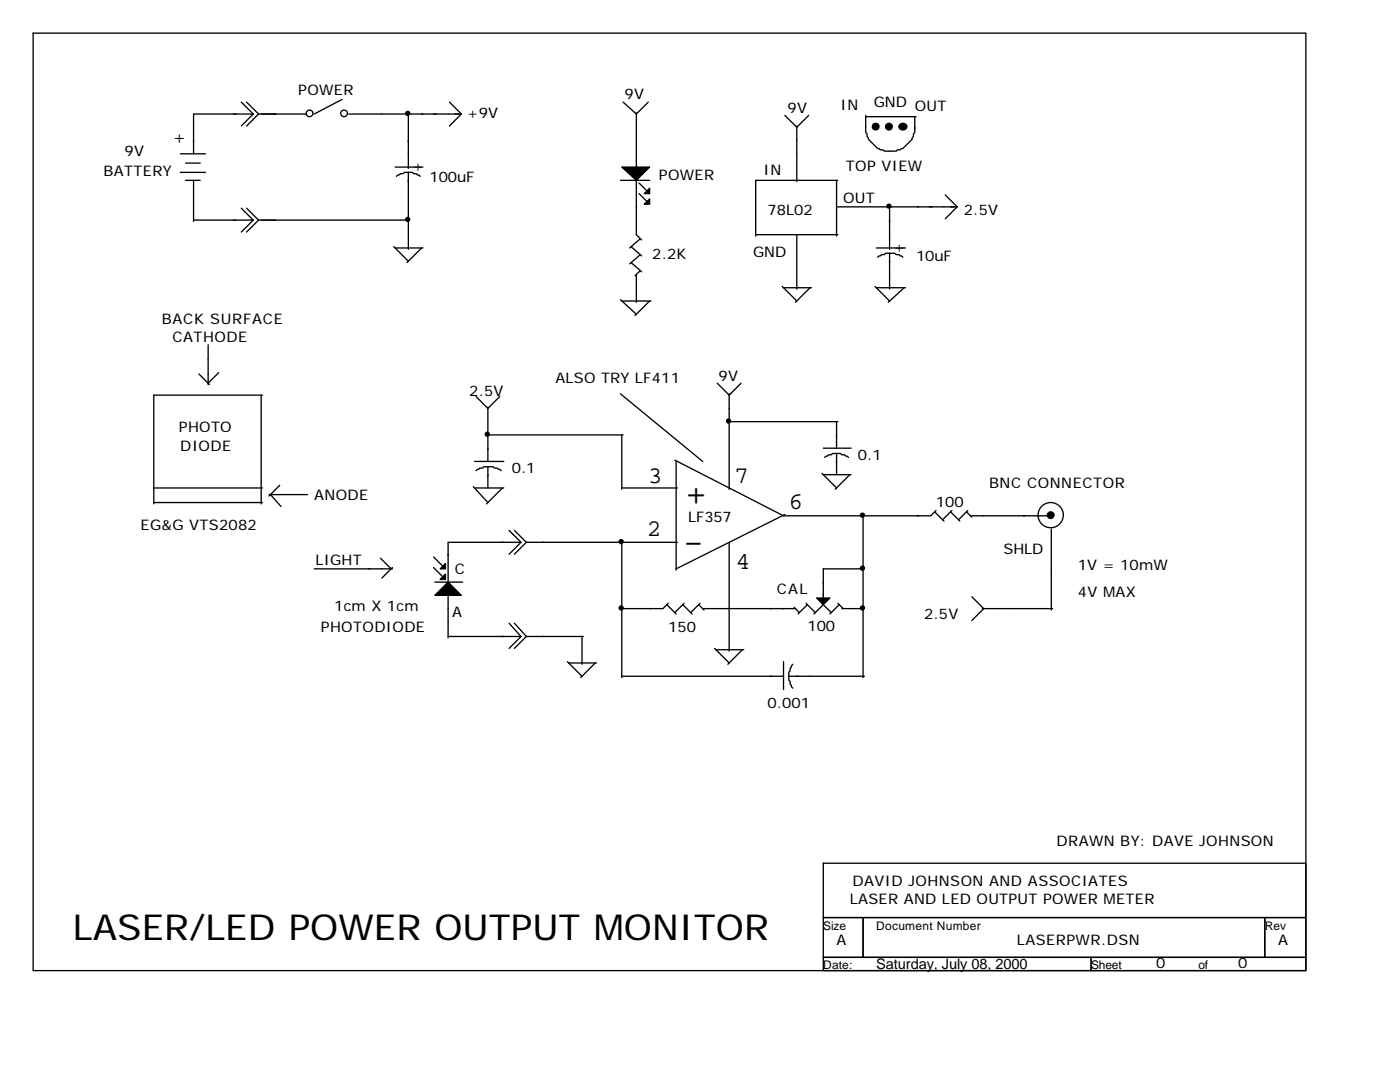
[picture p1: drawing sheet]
<svg xmlns="http://www.w3.org/2000/svg" width="279mm" height="216mm" viewBox="0 0 279 216" stroke-linecap="round" stroke-linejoin="round" font-family="sans-serif">
<g fill="none" stroke="#000" stroke-width=".26">
<path d="M6.6 6.6h254v187.1h-254zM68.3 19.8l-5.6 3M36 30.7h5M36 34.4h5M37 36h3M37 32.5h3M38.6 36v8.2M48.2 20.4l2.3 2.4M49.2 20.4l2.4 2.4M50.5 22.8h-11.9v7.9M50.5 22.8l-2.3 2.3M51.6 22.8h9.5"/>
<path d="M51.6 22.8l-2.4 2.3M62.4 22.5a.66 .66 0 0 0-1-.5 .66 .66 0 0 0 0 1.1 .66 .66 0 0 0 1-.5M69.3 22.5a.66 .66 0 0 0-1-.5 .66 .66 0 0 0 0 1.1 .66 .66 0 0 0 1-.5M69.6 22.8h22.5M78.8 33.3h5.6M81.5 34.4h.8l.2 .3h.6l.2 .2h.3l.3 .3M81.5 34.4h-.8l-.3 .3h-.5l-.3 .2h-.2l-.3 .3M81.5 22.8v10.8M81.5 34.4v15.3M89.7 20.4l2.4 2.4M92.1 22.8l-2.4 2.3M123.8 36h5.8"/>
<path d="M124.4 20.4l2.6 2.4 2.4-2.4M127 22.5v11.1M127 36v10.8l1.1 1.1M127.5 36.5l1.6 1.6M127.5 38.6l1.6 1.6M156.6 23l2.4 2.4 2.4-2.4M159 25.1v11.1M167 36v11.1M167.2 36h-16.4v11.1M172.8 23v3.5l.2 .2v.6l.3 .2v.3l1.9 1.8h.2l.3 .3h.5l.3 .3h2.4l.2-.3h.6l.2-.3h.3l1.8-1.8v-.3l.3-.2v-.6l.3-.2v-1.1M172.8 23.3h10M182.6 23.3v2.4"/>
<path d="M188.6 38.9l2.4 2.4M38.6 43.9h11.9M48.2 41.5l2.3 2.4M49.2 41.5l2.4 2.4M50.5 43.9l-2.3 2.4M51.6 43.9l-2.4 2.4M51.6 43.9h30.2M78.6 49.2l2.9 2.9M78.8 49.5h5.6M84.1 49.5l-2.9 2.9M123.8 59.8l3.2 2.9M125.9 49.2l2.2 1.9"/>
<path d="M125.9 52.4l2.2 1.8M127 54.8v5.5M127.8 47.6l-2.1 1.9M127.8 50.8l-2.1 1.9M127.8 54l-1.1 1M150.8 46.8h16.4M156.1 57.2l2.9 2.9M156.4 57.4h5.5M159 46.8v10.9M161.7 57.4l-3 2.9M167 41.3h24M174.6 57.2l2.9 2.9"/>
<path d="M174.9 57.4h5.8M174.9 49.5h5.8M177.5 50.5h1.1l.3 .3h.5l.8 .5M177.5 50.5h-.8l-.2 .3h-.6l-.7 .5M177.5 41.3v8.4M177.5 50.5v7.2M180.4 57.4l-3.1 2.9M191 41.3l-2.4 2.4M39.7 74.6l2.1 2.1M41.5 68.8v7.9M43.7 74.3l-2.2 2.2M52.1 78.8v21.7"/>
<path d="M52.4 78.8h-21.7v21.7M95 79.1l2.4 2.4 2.3-2.4M123.8 78.6l16.4 13.5M124.1 60.1h5.8M129.6 60.1l-2.9 2.9M143.1 76.5l2.4 2.3 2.4-2.3M145.5 78.6v19M30.7 97.4h21.7M53.7 98.7h7.7M54 98.7l2.1 2.4M55.8 96.8l-2.1 2.2M94.5 97.1l2.9 3.2"/>
<path d="M94.7 97.4h5.8M94.7 92.1h5.8M97.4 93.1h1l.3 .3h.5l.8 .5M97.4 93.1h-.8l-.3 .3h-.5l-.3 .3h-.3l-.2 .2M97.4 81.2v10.9M97.4 93.1v4.3M97.4 86.8h27M100.3 97.4l-3.2 3.1M124.1 97.4h11.1M124.1 86.8v10.8M134.7 91.8l21.7 11.1h29.3l1.1-1M134.9 92.1v21.7"/>
<path d="M145.5 84.1h21.7M164 94.5l3 2.9M164.3 94.7h5.6M164.3 89.4h5.6M167 90.5h.7l.3 .3h.5l.8 .5M167 90.5h-.8l-.3 .3h-.5l-.8 .5M167 84.1v5.3M167 90.5v4.2M169.6 94.7l-2.9 2.9M30.7 100.3h21.7M62.7 113.5h15.6M75.9 111.4l2.2 2.1"/>
<path d="M78.3 113.2l-2.1 2.2M86.5 113.2l1.9 1.9M86.5 111.1l1.9 1.9M86.8 116.2h5.5M89.4 118.5v8.8M101.6 105.8l2.4 2.4M102.7 105.8l2.3 2.4M104 108.2l-2.4 2.4M104 108.2h-14.6v8M105 108.2l-2.3 2.4M105 108.2h30.2M124.1 108.2v27"/>
<path d="M145.5 108.2v21.7M156.6 102.7l-21.7 10.8M172.2 102.9v32.3M172.5 113.5h-8.2v5.8M186.5 102.1l1.9 1.9M189.7 102.1l1.9 1.9M190 101.9l-1.9 1.8M192.9 102.1l1 1.1M193.1 101.9l-1.8 1.8M193.7 102.9h15.6M193.9 119.1l2.4 2.3-2.4 2.4M209.8 105.6v16.1"/>
<path d="M212.2 102.7a2.51 2.51 0 0 0-3.8-2.1 2.51 2.51 0 0 0 0 4.3 2.51 2.51 0 0 0 3.8-2.1M89.4 127h14.6M101.6 124.4l2.4 2.6M102.7 124.4l2.3 2.6M104 127l-2.4 2.4M105 127l-2.3 2.4M105 127h11.4M113.2 132l3 2.9M113.5 132.3h5.6M116.2 127v5.6M118.8 132.3l-2.9 2.9M124.1 134.9h32.3"/>
<path d="M133.1 120.6l1.8 1.9M133.3 120.4l-1 1h-8.2M136.3 120.6l1.8 1.9M136.5 120.4l-1.8 1.8M139.4 120.6l1.1 1.1M139.7 120.4l-1.9 1.8M140.2 121.4h18.5M142.6 129.4l2.9 2.9M142.9 129.6h5.5M148.2 129.6l-2.9 3M156.4 132v5.6M157.4 134.9v.8l.3 .3v.5l.3 .3v.3l.2 .2"/>
<path d="M157.4 134.9h15.1M158.2 132.6l-.5 .7v.6l-.3 .2v.8M158.5 121.2l1 1M160.9 120.4l1.8 1.8M161.1 120.6l-1.8 1.9M164 120.4l1.9 1.8M164.3 120.6l-1.8 1.9M167.2 120.4l1.1 1M167.5 120.6l-1.9 1.9M168 121.4h4.2M196.1 121.4h14M164.3 172.2h96.3v10.9h-96.3z"/>
<path d="M164.3 183.1h7.9v7.9h-7.9zM164.3 191h53.5v2.7h-53.5zM172.2 183.1h80.2v7.9h-80.2zM217.8 191h42.8v2.7h-42.8zM252.4 183.1h8.2v7.9h-8.2z"/>
</g>
<g fill="#000" stroke="#000" stroke-width=".26">
<path d="M124.1 33.3h5.5l-2.6 2.7z" fill-rule="evenodd"/>
<path d="M129.6 37.6v1h-1z" fill-rule="evenodd"/>
<path d="M128.6 40.7l1-1v1z" fill-rule="evenodd"/>
<path d="M89.4 116.2l2.7 2.6h-5.3z" fill-rule="evenodd"/>
<path d="M87.8 113.5l1.1-1.1v1.1z" fill-rule="evenodd"/>
<path d="M87.8 115.6l1.1-1v1z" fill-rule="evenodd"/>
<path d="M163 119.3h2.6l-1.3 1.3z" fill-rule="evenodd"/>
</g>
<g fill="#000" stroke="#000" stroke-width=".26">
<path d="M179.6 24.8a.73 .73 0 0 1 1.1-.1 .73 .73 0 0 1 0 1 .73 .73 0 0 1-1 .1 .73 .73 0 0 1-.1-1z"/>
<circle cx="81.4" cy="22.6" r=".4"/>
<circle cx="174.8" cy="25.3" r=".67"/>
<circle cx="177.4" cy="25.3" r=".67"/>
<circle cx="81.4" cy="43.8" r=".4"/>
<circle cx="177.4" cy="41.1" r=".4"/>
<circle cx="97.2" cy="86.7" r=".4"/>
<circle cx="145.4" cy="84" r=".4"/>
<circle cx="124" cy="108.1" r=".4"/>
<circle cx="172.1" cy="102.8" r=".4"/>
<circle cx="172.1" cy="113.4" r=".4"/>
<circle cx="209.7" cy="102.8" r=".67"/>
<circle cx="124" cy="121.3" r=".4"/>
<circle cx="172.1" cy="121.3" r=".4"/>
</g>
<g font-size="7.1">
<text x="136.8" y="100.8">+</text>
<text x="136.3" y="110.3">-</text>
<text x="14.6" y="187.6">LASER/LED POWER OUTPUT MONITOR</text>
</g>
<g font-size="4.8">
<text x="129.4" y="96.3">3</text>
<text x="146.6" y="96.3">7</text>
<text x="157.4" y="101.6">6</text>
<text x="129.1" y="106.9">2</text>
<text x="146.8" y="113.5">4</text>
</g>
<text font-size="3.4" x="34.4" y="28.6">+</text>
<g font-size="2.9">
<text x="59.5" y="19">POWER</text>
<text x="93.1" y="23.5">+9V</text>
<text x="124.6" y="19.8">9V</text>
<text x="157.2" y="22.5">9V</text>
<text x="167.7" y="22">IN</text>
<text x="174.4" y="21.4">GND</text>
<text x="182.6" y="22.2">OUT</text>
<text x="20.6" y="35.2">BATTERY</text>
<text x="24.9" y="31.2">9V</text>
<text x="82.3" y="34.1">+</text>
<text x="131.5" y="36">POWER</text>
<text x="152.4" y="34.9">IN</text>
<text x="168.8" y="34.1">TOP VIEW</text>
<text x="85.7" y="36.2">100uF</text>
<text x="168.3" y="40.5">OUT</text>
<text x="153.2" y="42.9">78L02</text>
<text x="192.4" y="42.9">2.5V</text>
<text x="130.2" y="51.6">2.2K</text>
<text x="150.3" y="51.3">GND</text>
<text x="178.3" y="50.3">+</text>
<text x="182.8" y="52.1">10uF</text>
<text x="32.3" y="64.6">BACK SURFACE</text>
<text x="34.4" y="68.3">CATHODE</text>
<text x="110.9" y="76.5">ALSO TRY LF411</text>
<text x="143.4" y="75.9">9V</text>
<text x="93.7" y="79.1">2.5V</text>
<text x="35.7" y="86.3">PHOTO</text>
<text x="36" y="90">DIODE</text>
<text x="102.1" y="94.5">0.1</text>
<text x="171.2" y="91.8">0.1</text>
<text x="62.7" y="99.7">ANODE</text>
<text x="186.8" y="101.1">100</text>
<text x="197.4" y="97.4">BNC CONNECTOR</text>
<text x="28" y="105.8">EG&amp;G VTS2082</text>
<text x="137.3" y="104.2">LF357</text>
<text x="63" y="112.7">LIGHT</text>
<text x="200.3" y="110.6">SHLD</text>
<text x="215.1" y="113.8">1V = 10mW</text>
<text x="90.8" y="114.6">C</text>
<text x="155" y="118.5">CAL</text>
<text x="215.1" y="119.1">4V MAX</text>
<text x="66.7" y="122">1cm X 1cm</text>
<text x="90.2" y="123">A</text>
<text x="161.1" y="125.9">100</text>
<text x="184.4" y="123.6">2.5V</text>
<text x="64" y="126.2">PHOTODIODE</text>
<text x="133.3" y="126.2">150</text>
<text x="153.2" y="141.3">0.001</text>
<text x="210.9" y="168.8">DRAWN BY: DAVE JOHNSON</text>
<text x="170.1" y="176.7">DAVID JOHNSON AND ASSOCIATES</text>
<text x="169.6" y="180.4">LASER AND LED OUTPUT POWER METER</text>
<text x="167" y="188.6">A</text>
<text x="202.9" y="188.6">LASERPWR.DSN</text>
<text x="255.1" y="188.6">A</text>
<text x="174.9" y="193.4">Saturday, July 08, 2000</text>
<text x="230.7" y="193.1">0</text>
<text x="247.1" y="193.1">0</text>
</g>
<g font-size="2.4">
<text x="164.3" y="185.5">Size</text>
<text x="174.9" y="185.5">Document Number</text>
<text x="252.4" y="185.5">Rev</text>
<text x="164.3" y="193.4">Date:</text>
<text x="217.8" y="193.4">Sheet</text>
<text x="239.2" y="193.4">of</text>
</g>
</svg>
